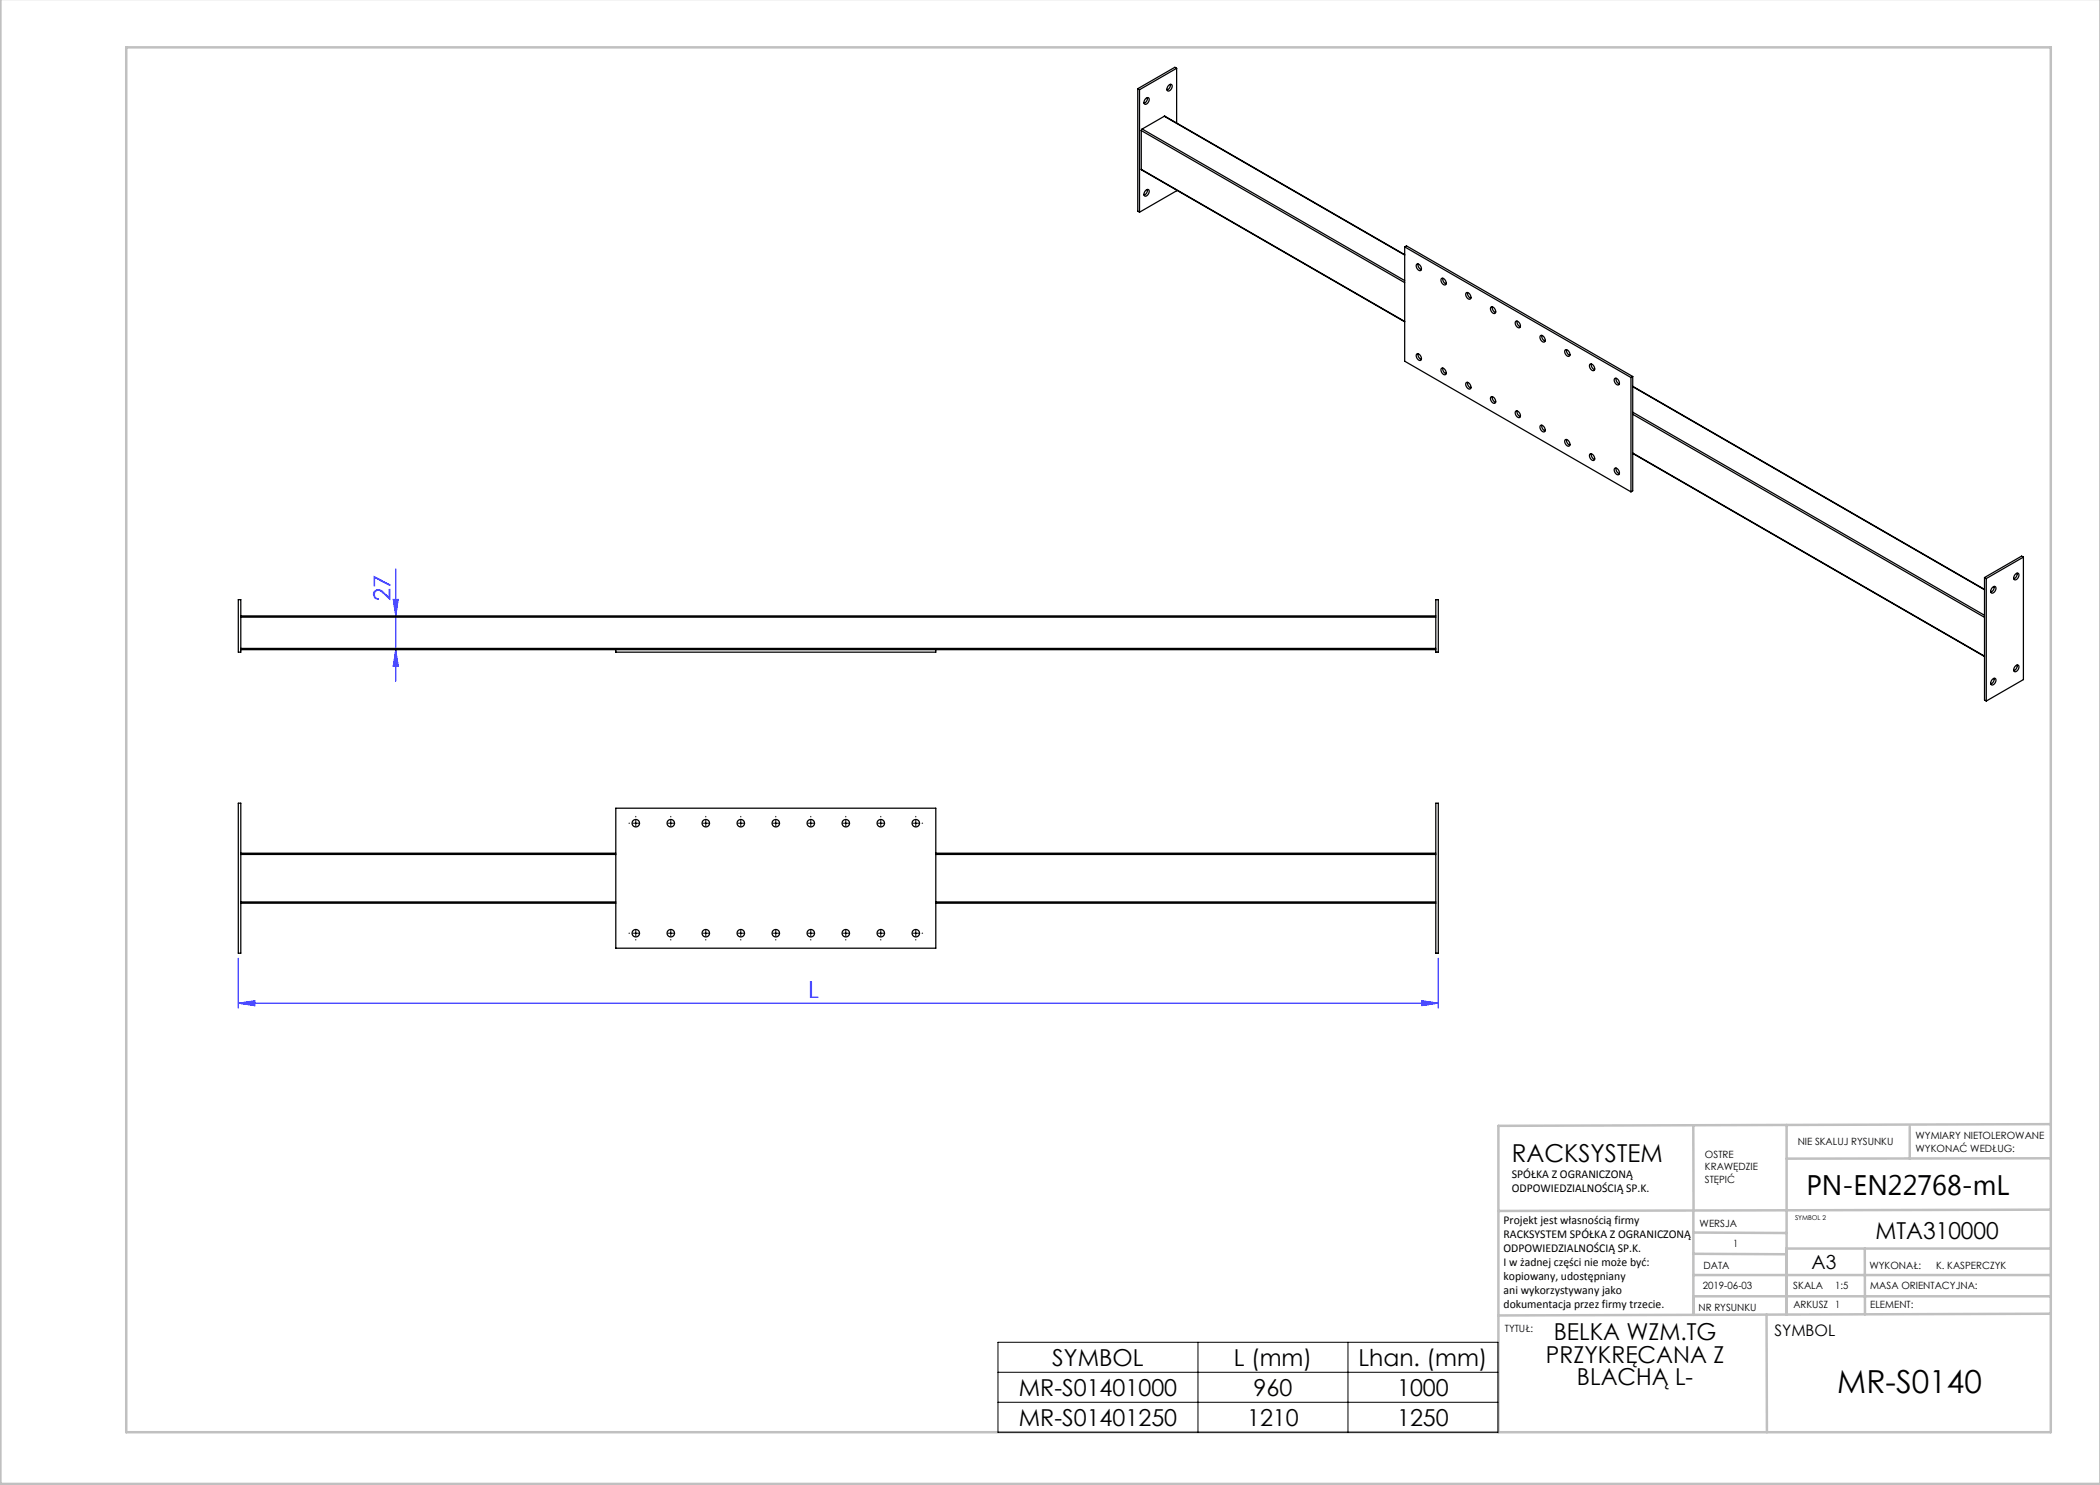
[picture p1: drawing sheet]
<svg xmlns="http://www.w3.org/2000/svg" width="420mm" height="297mm" viewBox="0 0 420 297" stroke-linecap="round" stroke-linejoin="round" font-family="sans-serif">
<path d="M78.6 119.9h1.1l-.6 3.3zM79.1 113.8v22.5M79.1 129.9l.6 3.3h-1.1zM47.7 191.6v10M287.7 191.6v10M47.7 200.6l3.3-.5v1zM47.7 200.6h240M284.4 200.1l3.3 .5-3.3 .5z" fill="none" stroke="#00f" stroke-width=".2"/>
<g fill="none" stroke="#c0c0c0" stroke-width=".5">
<path d="M.1 -.1v296.9h419.9M25.2 9.5h385v276.9h-385zM338.7 225.2v16.9M357.3 225v37.9M382 225.4v6.3M410.1 224.8l-110.4 .4v61.2M410.1 231.7h-52.8M338.7 259.3h71.5M338.7 255h71.5M338.7 250.8l18.6 .1M338.7 246.5l18.6 .1M338.7 242.1v20.9"/>
<path d="M373 249.7v13.2M410.1 241.9l-110.4 .3M410.2 249.7h-52.9v13.2M353.3 262.9l.1 23.5M410.2 262.7l-110.5 .4"/>
</g>
<g fill="none" stroke="#000" stroke-width=".2">
<path d="M125.8 164.6h.1M126.5 164.6h1.3M127.2 163.3v.1M127.2 164v1.3M133.5 164.6h1.3M134.2 164v1.3M134.2 163.3v.1M140.5 164.6h1.3M141.2 163.3v.1M141.2 164v1.3M147.5 164.6h1.3M148.2 163.3v.1"/>
<path d="M148.2 164v1.3M154.5 164.6h1.3M155.2 163.3v.1M155.2 164v1.3M161.5 164.6h1.3M162.2 163.3v.1M162.2 164v1.3M168.5 164.6h1.3M169.2 163.3v.1M169.2 164v1.3M175.5 164.6h1.3M176.2 163.3v.1"/>
<path d="M176.2 164v1.3M182.5 164.6h1.3M183.2 163.3v.1M183.2 164v1.3M184.4 164.6h.1M125.8 186.6h.1M126.5 186.6h1.3M127.2 187.9v.1M127.2 186v1.3M133.5 186.6h1.3M134.2 186v1.3M134.2 187.9v.1"/>
<path d="M140.5 186.6h1.3M141.2 187.9v.1M141.2 186v1.3M147.5 186.6h1.3M148.2 187.9v.1M148.2 186v1.3M154.5 186.6h1.3M155.2 187.9v.1M155.2 186v1.3M161.5 186.6h1.3M162.2 187.9v.1M162.2 186v1.3"/>
<path d="M168.5 186.6h1.3M169.2 187.9v.1M169.2 186v1.3M175.5 186.6h1.3M176.2 187.9v.1M176.2 186v1.3M182.5 186.6h1.3M183.2 187.9v.1M183.2 186v1.3M184.4 186.6h.1M199.6 268.5h100v18h-100zM199.6 274.5h100"/>
<path d="M239.6 268.5v18M269.6 268.5v18M199.6 280.5h100"/>
</g>
<g fill="#00f">
<path d="M47.7 200.6l3.3-.5v1zM284.4 200.1l3.3 .5-3.3 .5z"/>
<path d="M78.6 119.9h1.1l-.6 3.3zM79.1 129.9l.6 3.3h-1.1z"/>
</g>
<g fill="none" stroke="#000" stroke-width=".25">
<path d="M227.5 17.7v24.5l.4 .2M227.5 17.7l.4 .2M227.9 17.9v24.5M229.1 19.8l.5-.3a.79 .79 0 0 1 .1 .9 .79 .79 0 0 1-.8 .4l-.1-.5zM229.5 19.5l-.1 .6-.6 .6M233.6 17.2l.6-.3a.79 .79 0 0 1 .1 .8 .79 .79 0 0 1-.8 .5l-.1-.4zM234.1 16.9l-.1 .6-.6 .5M235.3 13.7l-.3-.2-7.5 4.2M235.3 13.7l-7.4 4.2M235.3 13.7v10.9M228.3 33.9l52.6 30.5M228.3 33.9l52.6 30.4"/>
<path d="M228.3 26.1v7.8M228.3 26.1l52.6 30.4M228.4 25.8l-.1 .3M228.4 25.8l52.5 30.3M229.1 38.2l.5-.3a.79 .79 0 0 1 .1 .9 .79 .79 0 0 1-.8 .4l-.1-.6zM229.5 37.9l-.1 .6-.6 .5M232.9 23.3l48 27.6M232.9 23.3l-4.5 2.5M232.9 23.3l48 27.7M235.3 38v.2l-7.4 4.2M280.9 49.4l45.3 26.1M280.9 49.4l.4-.2 45.2 26.1"/>
<path d="M280.9 49.4v22.8l45.3 26.2M283.4 52.8a.79 .79 0 0 1 .7 .5 .79 .79 0 0 1-.1 .8 .93 .93 0 0 1-.6-1.3zM283.6 52.8l.1 .6 .6 .5M288.3 55.7a.79 .79 0 0 1 .8 .4 .79 .79 0 0 1-.1 .9 .93 .93 0 0 1-.7-1.3zM288.6 55.6l.1 .7 .5 .5M293.3 58.5a.79 .79 0 0 1 .7 .5 .79 .79 0 0 1-.1 .9 .93 .93 0 0 1-.6-1.4zM293.5 58.5l.1 .6 .6 .5M283.4 70.8a.79 .79 0 0 1 .7 .4 .79 .79 0 0 1-.1 .9 .93 .93 0 0 1-.6-1.3zM283.6 70.7l.1 .7 .6 .5M288.3 73.7a.79 .79 0 0 1 .8 .4 .79 .79 0 0 1-.1 .9 .93 .93 0 0 1-.7-1.3zM288.6 73.6l.1 .6 .5 .6M293.3 76.5a.79 .79 0 0 1 .7 .4 .79 .79 0 0 1-.1 .9 .93 .93 0 0 1-.6-1.3z"/>
<path d="M293.5 76.5l.1 .6 .6 .5M298.2 61.4a.79 .79 0 0 1 .8 .4 .79 .79 0 0 1-.1 .9 .93 .93 0 0 1-.7-1.3zM298.2 79.4a.79 .79 0 0 1 .8 .4 .79 .79 0 0 1-.1 .9 .93 .93 0 0 1-.7-1.3zM298.5 61.4l.1 .6 .5 .5M298.5 79.3l.1 .7 .5 .5M303.2 64.3a.79 .79 0 0 1 .7 .4 .79 .79 0 0 1-.1 .9 .93 .93 0 0 1-.6-1.3zM303.4 64.2l.1 .6 .6 .6M308.1 67.1a.79 .79 0 0 1 .8 .4 .79 .79 0 0 1-.1 .9 .93 .93 0 0 1-.7-1.3zM308.4 67.1l.1 .6 .5 .5M313.1 70a.79 .79 0 0 1 .7 .4 .79 .79 0 0 1-.1 .9 .93 .93 0 0 1-.6-1.3zM313.3 69.9l.1 .7 .6 .5M318 72.8a.79 .79 0 0 1 .8 .5 .79 .79 0 0 1-.1 .8 .93 .93 0 0 1-.7-1.3z"/>
<path d="M318.3 72.8l.1 .6 .5 .5M323 75.7a.79 .79 0 0 1 .7 .4 .79 .79 0 0 1-.1 .9 .93 .93 0 0 1-.6-1.3zM323.2 75.6l.1 .7 .6 .5M326.2 75.5v22.9M326.5 77.3l70.4 40.6M326.5 77.3l70.4 40.7M326.5 75.3v22.9l-.3 .2M326.5 75.3l-.3 .2M303.2 82.2a.79 .79 0 0 1 .7 .4 .79 .79 0 0 1-.1 .9 .93 .93 0 0 1-.6-1.3zM303.4 82.2l.1 .6 .6 .5M308.1 85.1a.79 .79 0 0 1 .8 .4 .79 .79 0 0 1-.1 .9 .93 .93 0 0 1-.7-1.3zM308.4 85l.1 .7 .5 .5"/>
<path d="M313.1 87.9a.79 .79 0 0 1 .7 .5 .79 .79 0 0 1-.1 .9 .93 .93 0 0 1-.6-1.4zM313.3 87.9l.1 .6 .6 .5M318 90.8a.79 .79 0 0 1 .8 .4 .79 .79 0 0 1-.1 .9 .93 .93 0 0 1-.7-1.3zM318.3 90.8l.1 .6 .5 .5M323 93.7a.79 .79 0 0 1 .7 .4 .79 .79 0 0 1-.1 .9 .93 .93 0 0 1-.6-1.3zM323.2 93.6l.1 .6 .6 .6M326.5 90.7l70.4 40.6M326.5 82.4l70.4 40.7M326.5 82.9l70.4 40.6M326.5 90.6l70.4 40.6M47.7 119.9h.5v10.5h-.5zM287.2 119.9h.5v10.5h-.5z"/>
<path d="M396.9 115.5l.4 .2M396.9 115.5v24.5l.4 .2M397.3 115.7v24.5M398.4 117.6l.5-.3a.79 .79 0 0 1 .2 .9 .79 .79 0 0 1-.8 .4l-.1-.6zM398.8 117.3l-.1 .6-.5 .5M403.2 114.8l.3-.2a.79 .79 0 0 1 .2 .9 .79 .79 0 0 1-.8 .4l-.1-.5zM403.4 114.6l-.1 .7-.5 .5M404.7 111.4l-.4-.2-7.4 4.3M404.7 111.4l-7.4 4.3M404.7 111.4v24.5l-7.4 4.3M48.2 129.9h239M48.2 123.2h239"/>
<path d="M48.2 123.4h239M48.2 129.7h239M123.2 129.9v.5h64v-.5M398.4 136l.5-.4a.79 .79 0 0 1 .2 .9 .79 .79 0 0 1-.8 .5l-.1-.6zM398.8 135.7l-.1 .6-.5 .5M403 133.3l.5-.3a.79 .79 0 0 1 .2 .9 .79 .79 0 0 1-.8 .4l-.2-.3zM403.4 133l-.1 .6-.5 .5M47.7 160.6h.5v30h-.5zM48.2 170.9h75M48.2 170.6h75M123.2 161.6h64v28h-64zM187.2 170.9h100"/>
<path d="M187.2 170.6h100M287.2 160.6h.5v30h-.5zM48.2 180.4h75M48.2 180.6h75M187.2 180.4h100M187.2 180.6h100"/>
<circle cx="127.2" cy="164.6" r=".75"/>
<circle cx="134.2" cy="164.6" r=".75"/>
<circle cx="141.2" cy="164.6" r=".75"/>
<circle cx="148.2" cy="164.6" r=".75"/>
<circle cx="155.2" cy="164.6" r=".75"/>
<circle cx="162.2" cy="164.6" r=".75"/>
<circle cx="169.2" cy="164.6" r=".75"/>
<circle cx="176.2" cy="164.6" r=".75"/>
<circle cx="183.2" cy="164.6" r=".75"/>
<circle cx="127.2" cy="186.6" r=".75"/>
<circle cx="134.2" cy="186.6" r=".75"/>
<circle cx="141.2" cy="186.6" r=".75"/>
<circle cx="148.2" cy="186.6" r=".75"/>
<circle cx="155.2" cy="186.6" r=".75"/>
<circle cx="162.2" cy="186.6" r=".75"/>
<circle cx="169.2" cy="186.6" r=".75"/>
<circle cx="176.2" cy="186.6" r=".75"/>
<circle cx="183.2" cy="186.6" r=".75"/>
</g>
<text font-size="6.3" x="367.5" y="278.5">MR-S0140</text>
<text font-size="5.6" x="361.3" y="239.1">PN-EN22768-mL</text>
<text font-size="4.9" x="302.4" y="232.4">RACKSYSTEM</text>
<g font-size="4.7" fill="#00f">
<text x="78.1" y="120.2" transform="rotate(-90 78.1 120.2)">27</text>
<text x="161.6" y="199.6">L</text>
</g>
<g font-size="4.7">
<text x="375.1" y="247.8">MTA310000</text>
<text x="310.7" y="268.1">BELKA WZM.TG</text>
<text x="210.5" y="273.1">SYMBOL</text>
<text x="246.8" y="273.1">L (mm)</text>
<text x="271.7" y="273.1">Lhan. (mm)</text>
<text x="309.2" y="272.6">PRZYKRĘCANA Z</text>
<text x="203.8" y="279.1">MR-S01401000</text>
<text x="250.7" y="279.1">960</text>
<text x="279.4" y="279.1">1000</text>
<text x="315.4" y="277.1">BLACHĄ L-</text>
<text x="203.8" y="285.1">MR-S01401250</text>
<text x="249.4" y="285.1">1210</text>
<text x="279.4" y="285.1">1250</text>
</g>
<text font-size="3.9" x="362.3" y="253.8">A3</text>
<text font-size="3.2" x="354.9" y="267.2">SYMBOL</text>
<g font-size="2.4">
<text x="302.4" y="235.6">SPÓŁKA Z OGRANICZONĄ</text>
<text x="302.4" y="238.4">ODPOWIEDZIALNOŚCIĄ SP.K.</text>
<text x="300.7" y="244.7">Projekt jest własnością firmy</text>
<text x="300.7" y="247.5">RACKSYSTEM SPÓŁKA Z OGRANICZONĄ</text>
<text x="300.7" y="250.3">ODPOWIEDZIALNOŚCIĄ SP.K.</text>
<text x="300.7" y="253.1">I w żadnej części nie może być:</text>
<text x="300.7" y="256">kopiowany, udostępniany</text>
<text x="300.7" y="258.8">ani wykorzystywany jako</text>
<text x="300.7" y="261.6">dokumentacja przez firmy trzecie.</text>
</g>
<g font-size="2">
<text x="383.1" y="227.9">WYMIARY NIETOLEROWANE</text>
<text x="341" y="231.6">OSTRE</text>
<text x="359.5" y="228.9">NIE SKALUJ RYSUNKU</text>
<text x="383.1" y="230.4">WYKONAĆ WEDŁUG:</text>
<text x="341" y="234.1">KRAWĘDZIE</text>
<text x="341" y="236.6">STĘPIĆ</text>
<text x="339.9" y="245.4">WERSJA</text>
<text x="346.6" y="249.5">1</text>
<text x="340.5" y="257.7">2019-06-03</text>
<text x="340.7" y="253.8">DATA</text>
<text x="358.7" y="257.7">SKALA</text>
<text x="367" y="257.7">1:5</text>
<text x="373.9" y="253.8">WYKONAŁ:</text>
<text x="374.1" y="257.7">MASA ORIENTACYJNA:</text>
<text x="387.2" y="253.8">K. KASPERCZYK</text>
<text x="339.7" y="262.3">NR RYSUNKU</text>
<text x="358.7" y="261.7">ARKUSZ 1</text>
<text x="374.1" y="261.7">ELEMENT:</text>
<text x="301" y="266.4">TYTUŁ:</text>
</g>
<text font-size="1.3" x="359" y="244">SYMBOL 2</text>
</svg>
